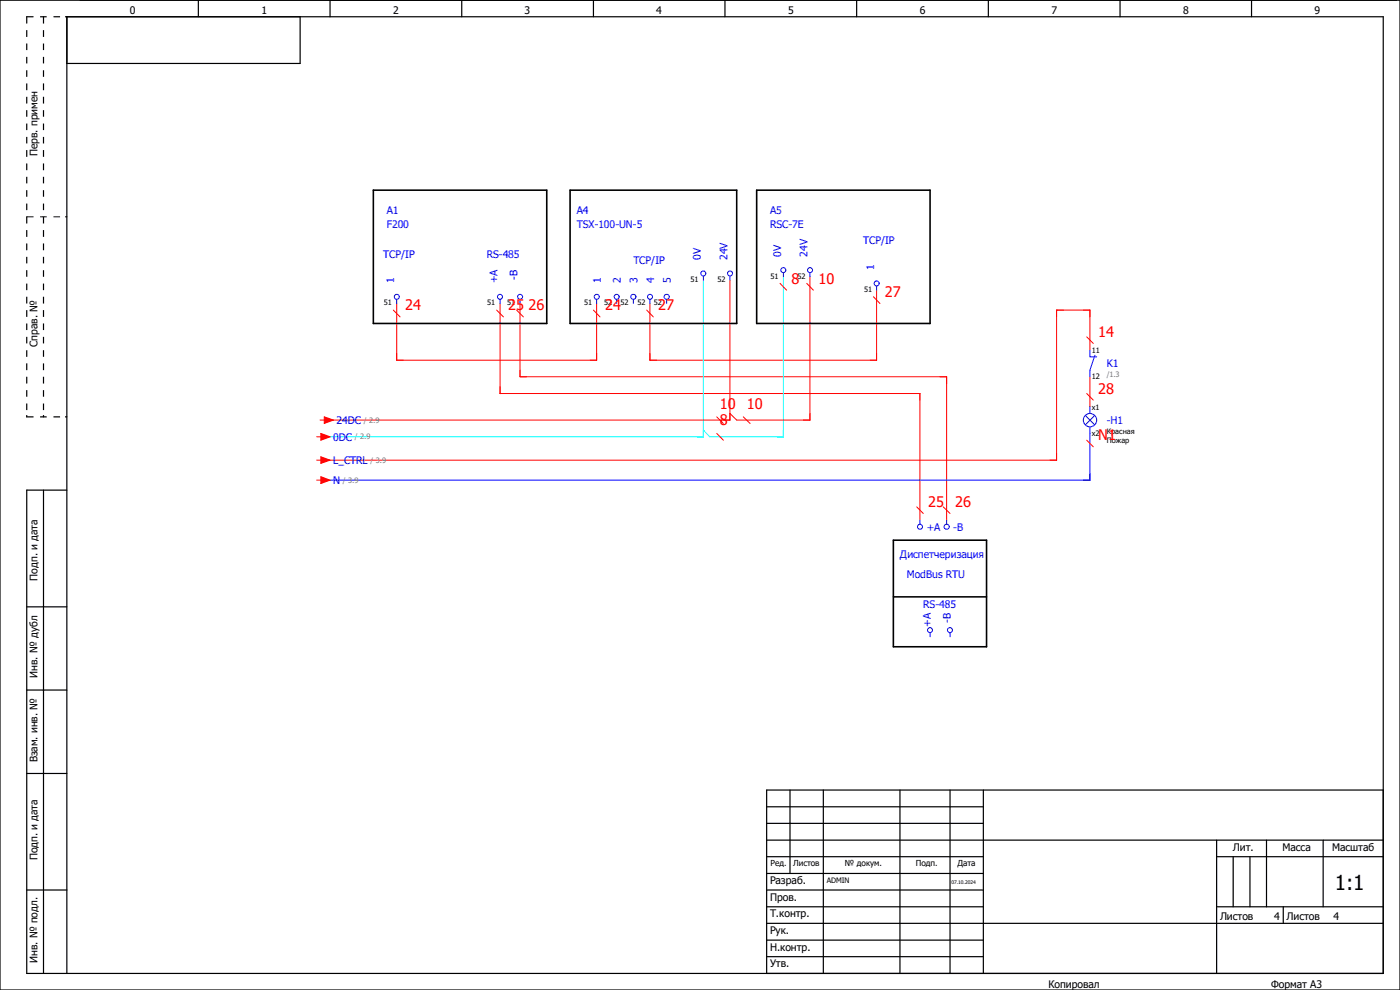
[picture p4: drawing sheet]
<svg xmlns="http://www.w3.org/2000/svg" width="297mm" height="210mm" viewBox="0 0 297 210" stroke-linecap="round" stroke-linejoin="round" font-family="sans-serif">
<path d="M210.1 -.1l-210.1 210.2M0 160.4l70.2 49.6M0 210v.1" fill="none" stroke="#fff" stroke-width=".21"/>
<g fill="none" stroke="#000" stroke-width=".25">
<path d="M0 0h297v210h-297zM42.1 0v3.6M63.7 3.6v9.9h-49.5M70 0v3.6M98 0v3.6M125.9 0v3.6M153.8 0v3.6M181.7 0v3.6M209.7 0v3.6M237.6 0v3.6M265.5 0v3.6M9.2 104v102.5"/>
<path d="M14.2 104h-8.5v102.5h287.8v-202.9h-279.3v202.9M5.7 128.7h8.5M5.7 146.4h8.5M5.7 164.1h8.5M162.6 178.2h130.9M162.6 171.2h46M162.6 174.7h46M167.6 167.6v17.7M174.7 167.6v38.9M190.9 167.6v38.9M201.5 167.6v38.9M208.6 167.6v38.9"/>
<path d="M258.1 178.2v28.3M268.7 178.2v14.2M280.7 178.2v14.2M293.5 167.6h-130.9v38.9M5.7 188.8h8.5M162.6 188.8h46M162.6 195.9h130.9M162.6 181.7h46M162.6 185.3h46M162.6 199.4h46M162.6 192.4h46M258.1 181.7h35.4"/>
<path d="M258.1 192.4h35.4M261.6 181.7v10.7M265.2 181.7v10.7M272.2 192.4v3.5M162.6 202.9h46"/>
</g>
<g fill="#000">
<path d="M13.8 3.4h.4l.1 .2-.5 .1zM13.8 45.9h.5v.2h-.5zM5.5 88.1h.3l-.1 .5zM9.1 88.1h.3l-.2 .5zM13.8 88.3h.4l.1 .2-.5 .1z"/>
<path d="M5.6 3.5l-.1 1.5h.3v-1.4zM5.5 6.4v1.4h.3v-1.4zM5.5 9.2v1.4h.3v-1.4zM5.5 12.1v1.4h.3v-1.4zM5.5 14.9v1.4h.3v-1.4zM5.5 17.7v1.4h.3v-1.4zM5.5 20.5v1.5h.3v-1.5zM5.5 23.4v1.4h.3v-1.4zM5.5 26.2v1.4h.3v-1.4zM5.5 29v1.4h.3v-1.4zM5.5 31.8v1.5h.3v-1.5zM5.5 34.7v1.4h.3v-1.4zM5.5 37.5v1.4h.3v-1.4zM5.5 40.3v1.4h.3v-1.4zM5.5 43.2v1.4h.3v-1.4zM5.5 46v1.4h.3v-1.4zM5.5 48.8v1.4h.3v-1.4zM5.5 51.6v1.5h.3v-1.5zM5.5 54.5v1.4h.3v-1.4zM5.5 57.3v1.4h.3v-1.4zM5.5 60.2v1.4h.3v-1.4zM5.5 62.9v1.5h.3v-1.5zM5.5 65.8v1.4h.3v-1.4zM5.5 68.6v1.4h.3v-1.4zM5.5 71.5v1.4h.3v-1.4zM5.5 74.3v1.4h.3v-1.4zM5.5 77.1v1.4h.3v-1.4zM5.5 79.9v1.5h.3v-1.5zM5.5 82.8v1.4h.3v-1.4zM5.5 85.6v1.4h.3v-1.4z"/>
<path d="M5.6 3.5l.1 .2h1.4v-.3zM8.5 3.4v.3h1.4v-.3zM11.3 3.4v.3h1.4v-.3z"/>
<path d="M9.1 3.5v1.5h.3v-1.4zM9.1 6.4v1.4h.3v-1.4zM9.1 9.2v1.4h.3v-1.4zM9.1 12.1v1.4h.3v-1.4zM9.1 14.9v1.4h.3v-1.4zM9.1 17.7v1.4h.3v-1.4zM9.1 20.5v1.5h.3v-1.5zM9.1 23.4v1.4h.3v-1.4zM9.1 26.2v1.4h.3v-1.4zM9.1 29v1.4h.3v-1.4zM9.1 31.8v1.5h.3v-1.5zM9.1 34.7v1.4h.3v-1.4zM9.1 37.5v1.4h.3v-1.4zM9.1 40.3v1.4h.3v-1.4zM9.1 43.2v1.4h.3v-1.4zM9.1 46v1.4h.3v-1.4zM9.1 48.8v1.4h.3v-1.4zM9.1 51.6v1.5h.3v-1.5zM9.1 54.5v1.4h.3v-1.4zM9.1 57.3v1.4h.3v-1.4zM9.1 60.2v1.4h.3v-1.4zM9.1 62.9v1.5h.3v-1.5zM9.1 65.8v1.4h.3v-1.4zM9.1 68.6v1.4h.3v-1.4zM9.1 71.5v1.4h.3v-1.4zM9.1 74.3v1.4h.3v-1.4zM9.1 77.1v1.4h.3v-1.4zM9.1 79.9v1.5h.3v-1.5zM9.1 82.8v1.4h.3v-1.4zM9.1 85.6v1.4h.3v-1.4z"/>
<path d="M5.6 45.9v.2h1.5v-.2zM8.5 45.9v.2h1.4v-.2zM11.3 45.9v.2h1.4v-.2z"/>
<path d="M5.6 88.3l.1 .3h1.4v-.3zM8.5 88.3v.3h1.4v-.3zM11.3 88.3v.3h1.4v-.3z"/>
</g>
<g fill="none" stroke="#f00" stroke-width=".21">
<path d="M154.9 59.4v29.7h-85.6M171.8 58.7v30.4h-15.5l-1.4-1.4M83.4 65.8l1.5 1.4M84.2 64.4v12h42.4v-12M105.4 65.8l1.4 1.4M106.1 64.4v19.1h89.1v26.8M109.6 65.8l1.4 1.4M110.3 64.4v15.5h90.5v30.4M125.9 65.8l1.4 1.4M137.2 65.8l1.4 1.4M165.5 60.1l1.4 1.5M171.2 60.1l1.4 1.5"/>
<path d="M185.3 62.9l1.4 1.5M186 61.6v14.8h-48.1v-12M230.5 71.5l1.4 1.4M231.2 74.3v-8.5h-7v31.8h-155.6M231.2 79.9v6.4M68.8 88.4l1.9 .7-1.9 .7zM152.1 91.9l1.4 1.5M152.1 88.4l1.4 1.4M157.7 88.4l1.4 1.4M230.5 83.5l1.4 1.4M230.5 93.4l1.4 1.4M194.5 107.5l1.4 1.4"/>
<path d="M200.1 107.5l1.4 1.4"/>
</g>
<path d="M149.2 59.4v33.3h-80.6M166.2 58.7v34h-15.6l-1.4-1.5" fill="none" stroke="#0ff" stroke-width=".21"/>
<g fill="none" stroke="#00f" stroke-width=".21">
<path d="M149.2 58.5v.9M154.9 58.5v.9M166.2 57.8v.9M171.8 57.8v.9M84.2 63.5v.9M106.1 63.5v.9M110.3 63.5v.9M126.6 63.5v.9M130.8 63.5v.9M134.4 63.5v.9M137.9 63.5v.9M141.4 63.5v.9"/>
<path d="M186 60.7v.9M231.2 74.3v1.4h1.5M232.3 75.4l-1.1 3.1v1.4M230.3 88.1l1.9 2M231.2 90.6v11.3h-162.6M231.2 86.3v1.4M232.2 88.1l-1.9 2M195.2 110.3v.9M200.8 110.3v.9M197.3 134.2v.9M201.5 134.2v.9"/>
<circle cx="149.2" cy="58" r=".53"/>
<circle cx="154.9" cy="58" r=".54"/>
<circle cx="166.2" cy="57.3" r=".53"/>
<circle cx="171.8" cy="57.3" r=".54"/>
<circle cx="84.2" cy="63" r=".54"/>
<circle cx="106.1" cy="63" r=".53"/>
<circle cx="110.3" cy="63" r=".54"/>
<circle cx="126.6" cy="63" r=".54"/>
<circle cx="130.8" cy="63" r=".53"/>
<circle cx="134.4" cy="63" r=".54"/>
<circle cx="137.9" cy="63" r=".53"/>
<circle cx="141.4" cy="63" r=".54"/>
<circle cx="186" cy="60.1" r=".53"/>
<circle cx="231.2" cy="89.1" r="1.42"/>
<circle cx="195.2" cy="111.7" r=".54"/>
<circle cx="200.8" cy="111.7" r=".54"/>
<circle cx="197.3" cy="133.7" r=".52"/>
<circle cx="201.5" cy="133.7" r=".52"/>
</g>
<path d="M79.2 40.3h36.8v28.3h-36.8zM120.9 40.3h35.4v28.3h-35.4zM160.5 40.3h36.8v28.3h-36.8zM189.5 114.6h19.8v22.6h-19.8zM189.5 126.6h19.8" fill="none" stroke="#000" stroke-width=".34"/>
<path d="M68.8 88.4l1.9 .7-1.9 .7z" fill="#f00"/>
<path d="M67.9 89.1h.9M68.1 91.9l1.9 .8-1.9 .7z" fill="none" stroke="#f00" stroke-width=".21"/>
<path d="M68.1 91.9l1.9 .8-1.9 .7z" fill="#f00"/>
<path d="M67.2 92.7h.9M68.1 96.9l1.9 .7-1.9 .7z" fill="none" stroke="#f00" stroke-width=".21"/>
<path d="M68.1 96.9l1.9 .7-1.9 .7z" fill="#f00"/>
<path d="M67.2 97.6h.9M68.1 101.1l1.9 .8-1.9 .7z" fill="none" stroke="#f00" stroke-width=".21"/>
<path d="M68.1 101.1l1.9 .8-1.9 .7z" fill="#f00"/>
<path d="M67.2 101.9h.9" fill="none" stroke="#f00" stroke-width=".21"/>
<text font-size="4.4" x="283.2" y="188.8">1:1</text>
<g font-size="3.1" fill="#f00">
<text x="85.9" y="65.8">24</text>
<text x="107.8" y="65.8">25</text>
<text x="112.1" y="65.8">26</text>
<text x="128.4" y="65.8">24</text>
<text x="139.7" y="65.8">27</text>
<text x="167.9" y="60.2">8</text>
<text x="173.6" y="60.2">10</text>
<text x="187.7" y="63">27</text>
<text x="233" y="71.5">14</text>
<text x="233" y="83.5">28</text>
<text x="152.7" y="86.7">10</text>
<text x="158.4" y="86.7">10</text>
<text x="152.7" y="90.2">8</text>
<text x="233" y="93.4">N1</text>
<text x="196.9" y="107.5">25</text>
<text x="202.6" y="107.5">26</text>
</g>
<g font-size="2.2">
<text x="27.5" y="3">0</text>
<text x="55.5" y="3">1</text>
<text x="83.4" y="3">2</text>
<text x="111.3" y="3">3</text>
<text x="139.2" y="3">4</text>
<text x="167.2" y="3">5</text>
<text x="195.1" y="3">6</text>
<text x="223.1" y="3">7</text>
<text x="251" y="3">8</text>
<text x="278.9" y="3">9</text>
<text x="8" y="33.1" transform="rotate(-90 8 33.1)">Перв. примен</text>
<text x="8" y="73.6" transform="rotate(-90 8 73.6)">Справ. №</text>
<text x="8" y="123.1" transform="rotate(-90 8 123.1)">Подп. и дата</text>
<text x="8" y="143.8" transform="rotate(-90 8 143.8)">Инв. № дубл</text>
<text x="8" y="161.7" transform="rotate(-90 8 161.7)">Взам. инв. №</text>
<text x="8" y="182.5" transform="rotate(-90 8 182.5)">Подп. и дата</text>
<text x="261.6" y="180.5">Лит.</text>
<text x="272.1" y="180.5">Масса</text>
<text x="282.6" y="180.5">Масштаб</text>
<text x="163.4" y="187.5">Разраб.</text>
<text x="163.4" y="191.1">Пров.</text>
<text x="163.4" y="194.6">Т.контр.</text>
<text x="258.8" y="195.2">Листов</text>
<text x="270.3" y="195.2">4</text>
<text x="273" y="195.2">Листов</text>
<text x="282.9" y="195.2">4</text>
<text x="163.4" y="198.2">Рук.</text>
<text x="163.4" y="201.7">Н.контр.</text>
<text x="8" y="204.3" transform="rotate(-90 8 204.3)">Инв. № подл.</text>
<text x="163.4" y="205.2">Утв.</text>
<text x="222.4" y="209.5">Копировал</text>
<text x="269.7" y="209.5">Формат А3</text>
</g>
<g font-size="2.2" fill="#00f">
<text x="82" y="45.5">A1</text>
<text x="122.3" y="45.5">A4</text>
<text x="163.4" y="45.5">A5</text>
<text x="82" y="48.3">F200</text>
<text x="122.3" y="48.3">TSX-100-UN-5</text>
<text x="163.4" y="48.3">RSC-7E</text>
<text x="183.1" y="51.9">TCP/IP</text>
<text x="81.3" y="54.7">TCP/IP</text>
<text x="103.3" y="54.7">RS-485</text>
<text x="109.8" y="59.4" transform="rotate(-90 109.8 59.4)">-B</text>
<text x="134.4" y="56.1">TCP/IP</text>
<text x="148.7" y="55.2" transform="rotate(-90 148.7 55.2)">0V</text>
<text x="154.3" y="55.2" transform="rotate(-90 154.3 55.2)">24V</text>
<text x="165.7" y="54.4" transform="rotate(-90 165.7 54.4)">0V</text>
<text x="171.3" y="54.4" transform="rotate(-90 171.3 54.4)">24V</text>
<text x="185.5" y="57.3" transform="rotate(-90 185.5 57.3)">1</text>
<text x="83.6" y="60.1" transform="rotate(-90 83.6 60.1)">1</text>
<text x="105.6" y="60.1" transform="rotate(-90 105.6 60.1)">+A</text>
<text x="127.5" y="60.1" transform="rotate(-90 127.5 60.1)">1</text>
<text x="131.7" y="60.1" transform="rotate(-90 131.7 60.1)">2</text>
<text x="135.3" y="60.1" transform="rotate(-90 135.3 60.1)">3</text>
<text x="138.8" y="60.1" transform="rotate(-90 138.8 60.1)">4</text>
<text x="142.3" y="60.1" transform="rotate(-90 142.3 60.1)">5</text>
<text x="234.8" y="77.9">K1</text>
<text x="71.4" y="90">24DC</text>
<text x="234.8" y="90">-H1</text>
<text x="70.7" y="93.5">0DC</text>
<text x="70.7" y="98.4">L_CTRL</text>
<text x="70.7" y="102.7">N</text>
<text x="196.6" y="112.6">+A</text>
<text x="202.2" y="112.6">-B</text>
<text x="190.9" y="118.3">Диспетчеризация</text>
<text x="192.4" y="122.6">ModBus RTU</text>
<text x="195.9" y="128.9">RS-485</text>
<text x="197.5" y="132.9" transform="rotate(-90 197.5 132.9)">+A</text>
<text x="201.7" y="132.2" transform="rotate(-90 201.7 132.2)">-B</text>
</g>
<g font-size="1.8">
<text x="163.5" y="183.8">Ред.</text>
<text x="168.3" y="183.8">Листов</text>
<text x="179.2" y="183.8">№ докум.</text>
<text x="194.3" y="183.8">Подп.</text>
<text x="203.1" y="183.8">Дата</text>
</g>
<g font-size="1.6">
<text x="146.5" y="59.8">51</text>
<text x="152.2" y="59.8">52</text>
<text x="163.5" y="59.1">51</text>
<text x="169.2" y="59.1">52</text>
<text x="81.4" y="64.8">51</text>
<text x="103.4" y="64.8">51</text>
<text x="107.6" y="64.8">51</text>
<text x="123.9" y="64.8">51</text>
<text x="128.1" y="64.8">52</text>
<text x="131.7" y="64.8">52</text>
<text x="135.2" y="64.8">52</text>
<text x="138.7" y="64.8">52</text>
<text x="183.3" y="61.9">51</text>
<text x="231.6" y="74.9">11</text>
<text x="231.6" y="80.5">12</text>
<text x="231.6" y="86.9">x1</text>
<text x="231.6" y="92.5">x2</text>
<text x="234.8" y="92">Красная</text>
<text x="234.8" y="93.9">Пожар</text>
<text x="175.4" y="187.3">ADMIN</text>
</g>
<g font-size="1.6" fill="#7ca552">
<text x="234.8" y="80">/1.3</text>
<text x="77.2" y="89.7">/ 2.9</text>
<text x="75.3" y="93.2">/ 2.9</text>
<text x="78.6" y="98.2">/ 3.9</text>
<text x="72.7" y="102.4">/ 3.9</text>
</g>
<text font-size="1.1" x="201.8" y="187.5">07.10.2024</text>
</svg>
